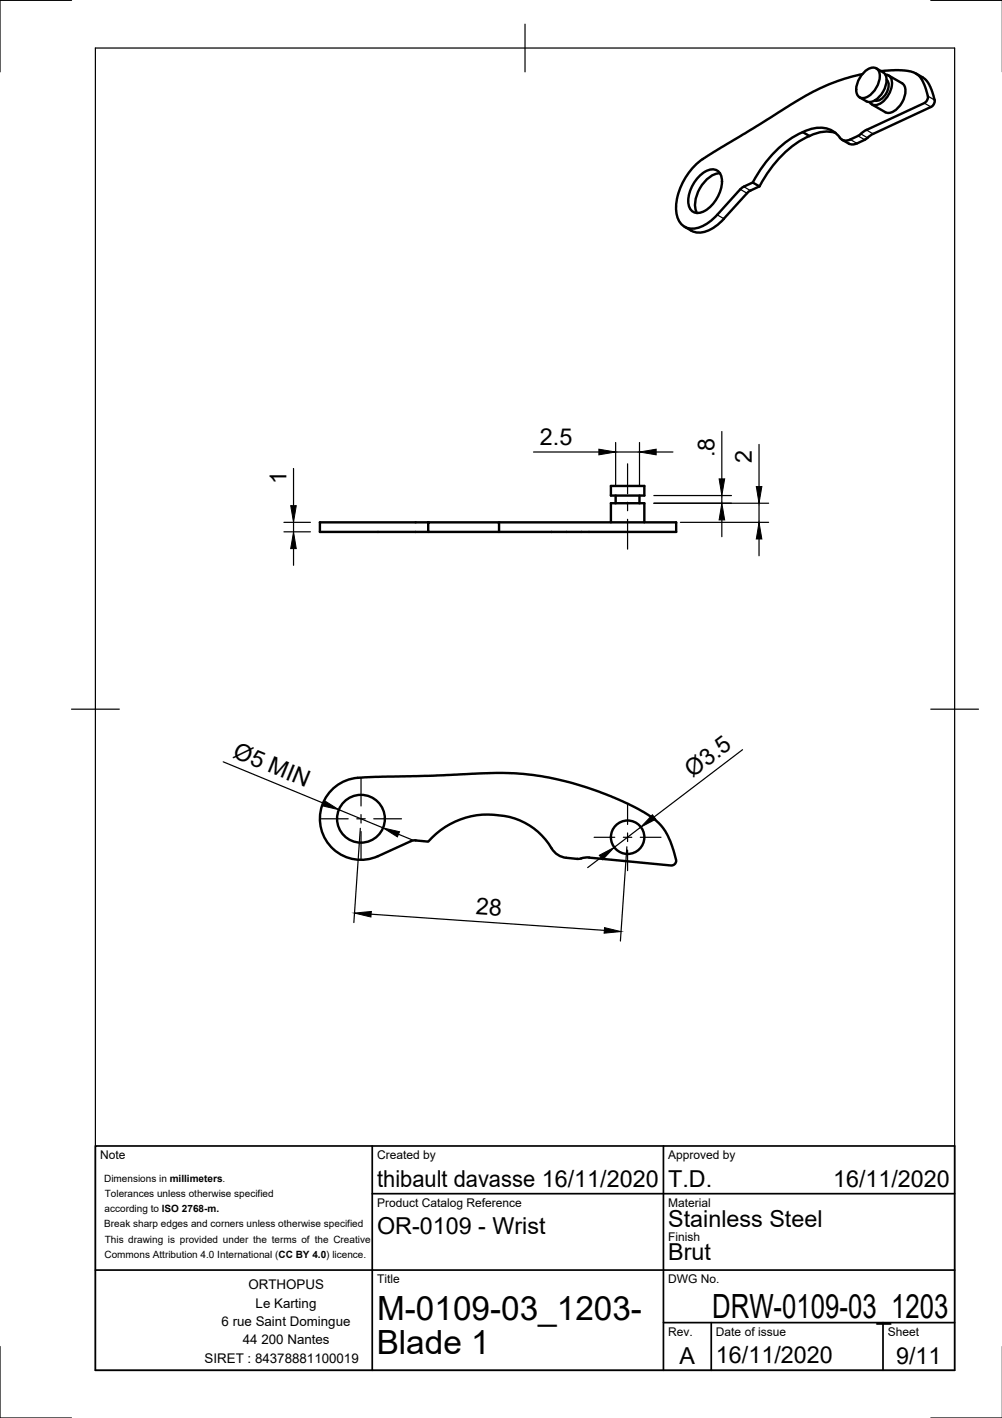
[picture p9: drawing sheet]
<svg xmlns="http://www.w3.org/2000/svg" width="210mm" height="297mm" viewBox="0 0 210 297" stroke-linecap="round" stroke-linejoin="round" font-family="sans-serif">
<!-- layer: Visible -->
<g fill="none" stroke="#000" stroke-width=".51">
<path d="M180.7 15.5l-5.3 1.5-5.2 2.3-4.6 2.7-8 5-8.2 4.9a14.6 14.6 0 0 0-7.8 11.2 4.5 4.5 0 0 0 2 4.5 5.6 5.6 0 0 0 5.9-1.8l6.1-6.6 2.1-1 1.4 .8M180.7 15.4a2.28 2.28 0 0 1 3.1-1 3.1 3.1 0 0 1 0 3.6 4.1 4.1 0 0 1-3.1 2.6 1.46 1.46 0 0 1-1.3-1.8 5.4 5.4 0 0 1 1.3-3.4zM183.6 14.3l1.4 .8a2.68 2.68 0 0 1 .4 3.4 4.2 4.2 0 0 1-3.5 2.9l-1.8-1M184.6 14.9l2.9-.2 2.9 .2a4.2 4.2 0 0 1 3.4 3.4l.2 .4a2.96 2.96 0 0 1 .4 1.9l-.3 .6-.4 .4-12.2 5.6M185.5 15.6a1.64 1.64 0 0 1 1.3 2.3 4.8 4.8 0 0 1-3.5 4.1l-.8-.3-.3-.3M185.7 16.7a2.34 2.34 0 0 1-.1 2.9 2.34 2.34 0 0 1-2.4 1.5M186.1 15.8l2.9 1.6a2.68 2.68 0 0 1 .3 3.4 4.2 4.2 0 0 1-3.4 2.9l-3.3-1.8M191.9 15.4l1.4 .8a7.6 7.6 0 0 1 2.5 5l-.2 .6-.4 .5-12.3 5.8M146.5 36.9a3.3 3.3 0 0 1 3.7-1.2 3.3 3.3 0 0 1 .8 3.9 7.4 7.4 0 0 1-4 4.9 2.07 2.07 0 0 1-2.1-.4 2.07 2.07 0 0 1-.7-2 7.8 7.8 0 0 1 2.3-5.2zM150.8 36.3a5.7 5.7 0 0 0-4.5 3.9 5.1 5.1 0 0 0-.3 4.4M159.1 39l-2.4 1.2-5.1 5.6M168.2 27.7a22.8 22.8 0 0 0-10.5 10.5"/>
<path d="M169.6 28.5a22.8 22.8 0 0 0-10.5 10.5M175.1 27.9a7.1 7.1 0 0 0-5.5 .6M176.4 29.3a3.1 3.1 0 0 0 2.4 1l.7-.3M179.7 28.5a3.9 3.9 0 0 1-3 .9l-.4-.2a5.6 5.6 0 0 0-7.2-1.9l-.9 .4 1.4 .8M180.3 28l-.6 .5M181.5 27.2l-1.2 .8M181.7 28.8l-2.2 1.2M182.9 28l-1.1 .9M143.4 47.5l1.4 .8M151.7 45.8a6.7 6.7 0 0 1-6.2 2.8l-.7-.3M89.7 109.4h14.8v2h-14.8v-2h-22.7v2h22.7M104.5 109.4h37.1v2h-37.1"/>
<path d="M128 101.8h7v2h-7zM128 109.4v-4h7v4M129 103.8v1.6M134 103.8v1.6M74.9 162.9l16-.4 8.1-.4a64.1 64.1 0 0 1 35.8 8l2.4 1.6a11.9 11.9 0 0 1 4 6.8l.4 1.9-.3 .6-.6 .3-17.3-1.7M74.9 162.9a8.6 8.6 0 0 0-7.6 10.8 8.6 8.6 0 0 0 11.9 5.6M87.1 176.1l2.6 .2a16.7 16.7 0 0 1 23-2 13.9 13.9 0 0 1 2.8 3.4M87.1 176l-1.1 .2-6.8 3.2M115.6 177.7a4 4 0 0 0 3 2M118.6 179.7l2.3 .2M121.8 179.8l-.9 .1M123.4 179.6l-1.6 .2"/>
<circle cx="75.6" cy="171.5" r="5"/>
<circle cx="131.5" cy="175.4" r="3.5"/>
</g>
<!-- layer: Visible Narrow -->
<path d="M155.1 39.7l1.4 .8M155.8 39.1l1.4 .8M178.1 29.2l1.4 .8M179.7 28.5l1.5 .8M180.3 28.1l1.4 .8M181.5 27.2l1.4 .9M193.6 21.6l1.4 .8M194.4 20.1l1.4 .9M150.2 45l1.4 .8" fill="none" stroke="#000" stroke-width=".25"/>
<!-- layer: Border -->
<path d="M15 .1h-15v15M20 10.1h180v276.9h-180zM110 5.1v10M195 .1h15M15 148.6h10M195 148.6h10M0 282.1v14.9h15M195 297h15" fill="none" stroke="#000" stroke-width=".25"/>
<!-- layer: TitleBlock -->
<path d="M20 240.1h180v46.9h-180zM78 240.1v46.9M78 250h122M139 240.1v46.9M20 266.1h180M139 277.1h61M149 277.1v9.9M185 277.1v9.9" fill="none" stroke="#000" stroke-width=".36"/>
<!-- layer: Center Lines -->
<g fill="none" stroke="#000" stroke-width=".25">
<path d="M131.5 97.2v6.2M131.5 105.2v1.8M131.5 108.8v6.2M67.1 171.5h5.8M74.7 171.5h1.8M75.6 163v5.8M75.6 170.6v1.8M75.6 174.2v5.8M78.3 171.5h5.8M124.5 175.4h4.3M130.6 175.4h1.8M131.5 168.4v4.3"/>
<path d="M131.5 174.5v1.8M131.5 178.1v4.3M134.1 175.4h4.4"/>
</g>
<!-- layer: Dimensions -->
<g fill="none" stroke="#000" stroke-width=".25">
<path d="M61.5 98.1v7.8M111.8 94.7h13.7M129 92.7v9.1M129 94.7h5M134 92.7v9.1M137.5 94.7h3.5M151.2 90.4v9.9M159 93.1v8.8M59.5 109.4h5.5M59.5 111.4h5.5M61.5 109.4v2M61.5 114.9v3.5"/>
<path d="M137 105.4h24M137 103.8h16.2M142.5 109.4h18.5M151.2 103.8v1.6M151.2 108.9v3.5M159 105.4v4M159 112.9v3.5M46.8 159.6l21 8.7M155.6 157l-18.6 14.1M71 169.6l9.2 3.8M75.5 173.5l-1.4 19.8M83.5 174.8l3.2 1.3"/>
<path d="M125.9 179.6l-2.8 2.1M131.3 177.4l-1.3 19.7M134.2 173.3l-5.5 4.2M77.7 191.5l48.9 3.4"/>
</g>
<g fill="#000" stroke="#000" stroke-width=".21">
<path d="M125.5 94.1l3.5 .6-3.5 .6zM134 94.7l3.5-.6v1.2zM61.5 111.4l.6 3.5h-1.2zM60.9 105.9h1.2l-.6 3.5zM151.2 105.4l.6 3.5h-1.2zM150.6 100.3h1.2l-.6 3.5zM159 109.4l.6 3.5h-1.2zM158.4 101.9h1.2l-.6 3.5zM68 167.7l3 1.9-3.5-.8zM80.2 173.4l3.5 .8-.5 1.1zM125.5 179.2l3.2-1.7-2.5 2.6zM136.7 170.7l.7 .9-3.2 1.7z"/>
<path d="M74.3 191.3l3.5-.4-.1 1.2zM126.6 194.3l3.5 .8-3.5 .4z"/>
</g>
<g font-size="7">
<text x="79" y="276.5">M-0109-03_1203-</text>
<text x="149.2" y="276">DRW-0109-03_1203</text>
<text x="78.9" y="283.7">Blade 1</text>
</g>
<g font-size="4.9">
<text x="113.1" y="93.1">2.5</text>
<text x="149.6" y="95.8" transform="rotate(-90 149.6 95.8)">.8</text>
<text x="60" y="101.4" transform="rotate(-90 60 101.4)">1</text>
<text x="157.5" y="97.1" transform="rotate(-90 157.5 97.1)">2</text>
<text x="48.6" y="158.6" transform="rotate(22 48.6 158.6)">Ø5 MIN</text>
<text x="145.1" y="162.9" transform="rotate(-37 145.1 162.9)">Ø3.5</text>
<text x="99.6" y="191.5" transform="rotate(4 99.6 191.5)">28</text>
<text x="79" y="248.5">thibault davasse 16/11/2020</text>
<text x="140" y="248.5">T.D.</text>
<text x="174.5" y="248.5">16/11/2020</text>
<text x="140" y="257.1">Stainless Steel</text>
<text x="79" y="258.6">OR-0109 - Wrist</text>
<text x="140" y="264">Brut</text>
<text x="142.3" y="285.7">A</text>
<text x="150" y="285.5">16/11/2020</text>
<text x="187.7" y="285.7">9/11</text>
</g>
<g font-size="2.8">
<text x="52" y="270.1">ORTHOPUS</text>
<text x="53.6" y="273.9">Le Karting</text>
<text x="46.4" y="277.8">6 rue Saint Domingue</text>
<text x="50.9" y="281.6">44 200 Nantes</text>
<text x="42.9" y="285.5">SIRET : 84378881100019</text>
</g>
<g font-size="2.5">
<text x="21" y="242.9">Note</text>
<text x="79" y="242.9">Created by</text>
<text x="140" y="242.9">Approved by</text>
<text x="79" y="252.8">Product Catalog Reference</text>
<text x="140" y="252.8">Material</text>
<text x="140" y="260.1">Finish</text>
<text x="79" y="268.8">Title</text>
<text x="140" y="268.8">DWG No.</text>
<text x="140" y="279.9">Rev.</text>
<text x="150" y="279.9">Date of issue</text>
<text x="186" y="279.9">Sheet</text>
</g>
<g font-size="2.1">
<text x="21.8" y="247.6">Dimensions in millimeters.</text>
<text x="21.9" y="250.7">Tolerances unless otherwise specified</text>
<text x="21.8" y="257.1">Break sharp edges and corners unless otherwise specified</text>
<text x="21.9" y="253.9">according to ISO 2768-m.</text>
<text x="21.9" y="263.5">Commons Attribution 4.0 International (CC BY 4.0) licence.</text>
<text x="21.9" y="260.3">This drawing is provided under the terms of the Creative</text>
</g>
</svg>
